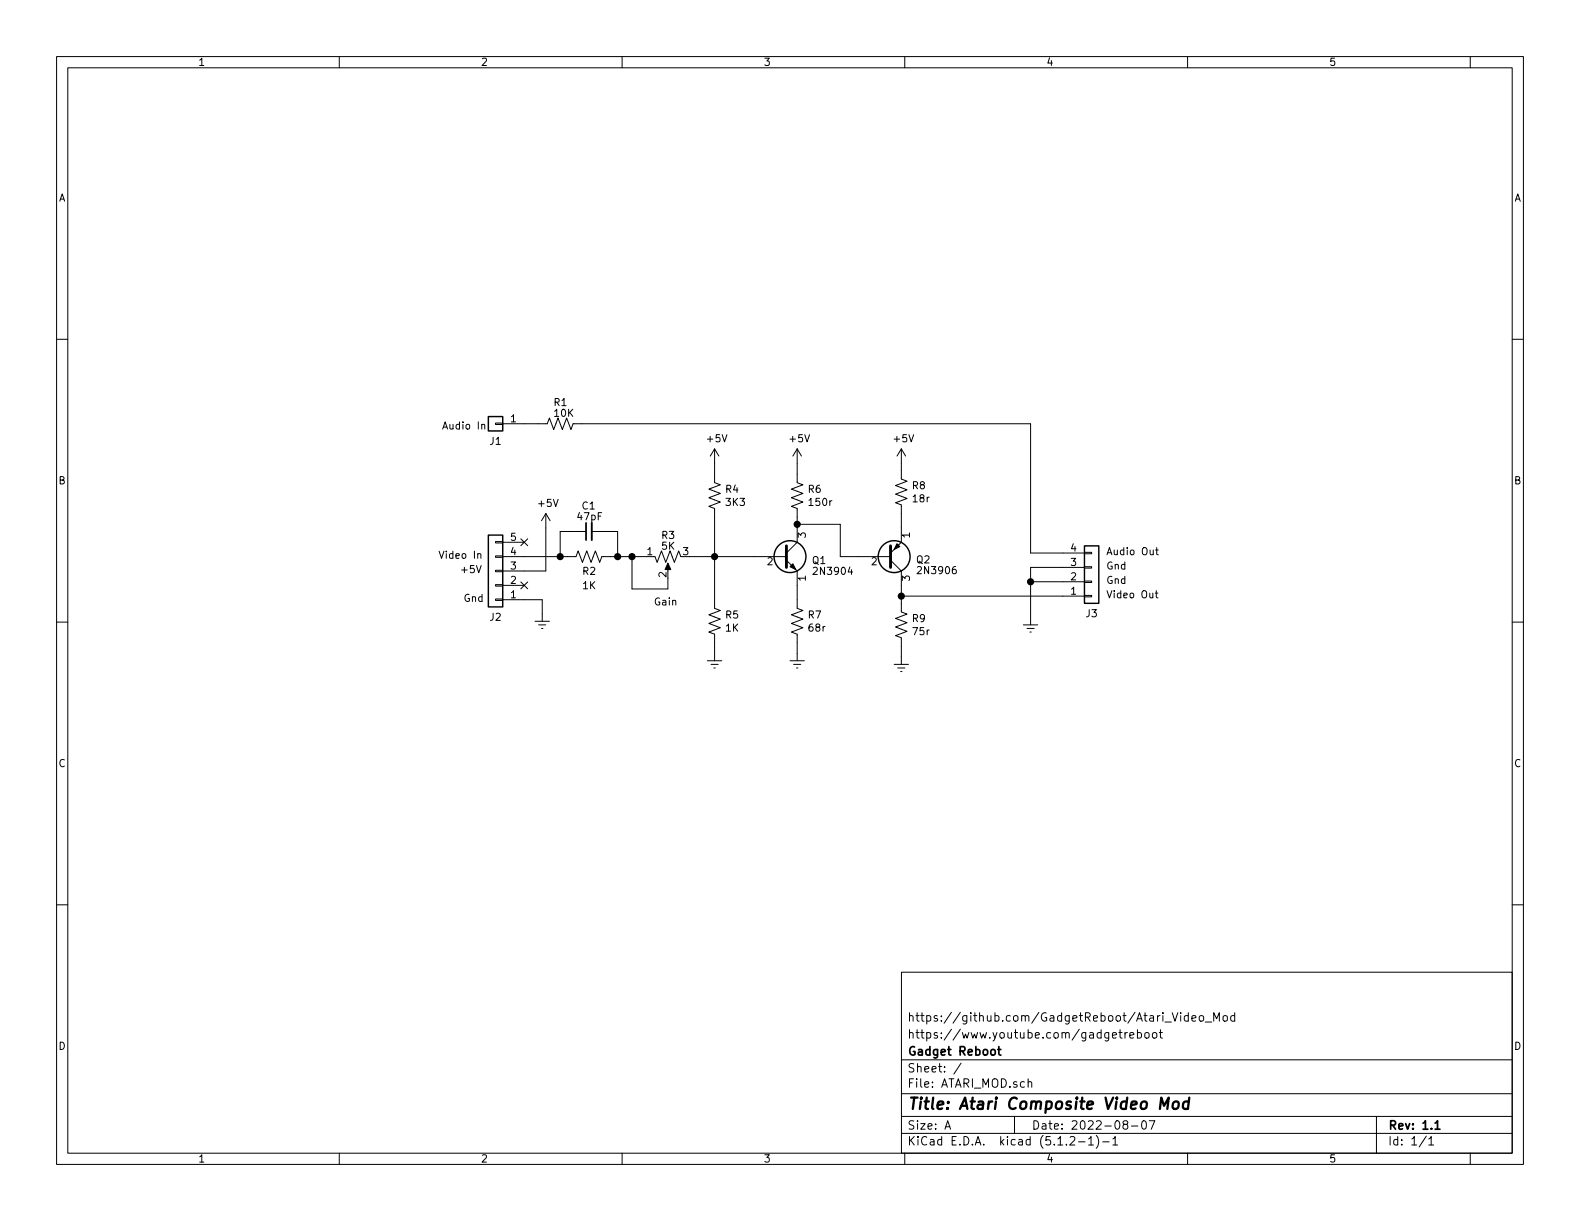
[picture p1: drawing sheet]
EESchema Schematic File Version 4
LIBS:ATARI_MOD-cache
EELAYER 29 0
EELAYER END
$Descr A 11000 8500
encoding utf-8
Sheet 1 1
Title "Atari Composite Video Mod"
Date "2022-08-07"
Rev "1.1"
Comp "Gadget Reboot"
Comment1 "https://www.youtube.com/gadgetreboot"
Comment2 "https://github.com/GadgetReboot/Atari_Video_Mod"
Comment3 ""
Comment4 ""
$EndDescr
Text Notes 3200 4000 0    50   ~ 0
+5V
Text Notes 3225 4200 0    50   ~ 0
Gnd
$Comp
L power:GNDREF #PWR01
U 1 1
P 3775 4275
F 0 "#PWR01" H 3775 4025 50  0001 C CNN
F 1 "GNDREF" H 4025 4000 50  0001 C CNN
F 2 "" H 3775 4275 50  0001 C CNN
F 3 "" H 3775 4275 50  0001 C CNN
	1    3775 4275
	-1   0    0    -1  
$EndComp
$Comp
L Device:R_US R9
U 1 1
P 6275 4350
F 0 "R9" H 6345 4396 50  0000 L CNN
F 1 "75r" H 6345 4305 50  0000 L CNN
F 2 "Resistor_THT:R_Axial_DIN0207_L6.3mm_D2.5mm_P7.62mm_Horizontal" V 6205 4350 50  0001 C CNN
F 3 "~" H 6275 4350 50  0001 C CNN
F 4 "Resistor 75 ohm 1/4 watt through hole" H 6275 4350 50  0001 C CNN "Desc"
	1    6275 4350
	1    0    0    -1  
$EndComp
$Comp
L Device:C_Small C1
U 1 1
P 4100 3700
F 0 "C1" V 4275 3650 50  0000 L CNN
F 1 "47pF" V 4200 3600 50  0000 L CNN
F 2 "Capacitor_THT:C_Disc_D3.0mm_W1.6mm_P2.50mm" H 4100 3700 50  0001 C CNN
F 3 "~" H 4100 3700 50  0001 C CNN
F 4 "CAP CER 47pF " H 4100 3700 50  0001 C CNN "Desc"
F 5 "" H 4100 3700 50  0001 C CNN "Part #"
	1    4100 3700
	0    -1   -1   0   
$EndComp
$Comp
L Device:R_POT_US R3
U 1 1
P 4650 3875
F 0 "R3" V 4500 3925 50  0000 R CNN
F 1 "5K" V 4575 3925 50  0000 R CNN
F 2 "Potentiometer_THT:Potentiometer_Bourns_3386C_Horizontal" H 4650 3875 50  0001 C CNN
F 3 "~" H 4650 3875 50  0001 C CNN
F 4 "Potentiometer 5K OHM " H 4650 3875 50  0001 C CNN "Desc"
	1    4650 3875
	0    -1   1    0   
$EndComp
$Comp
L Transistor_BJT:2N3904 Q1
U 1 1
P 5450 3875
F 0 "Q1" H 5650 3850 50  0000 L CNN
F 1 "2N3904" H 5650 3775 50  0000 L CNN
F 2 "Package_TO_SOT_THT:TO-92_Inline" H 5650 3800 50  0001 L CIN
F 3 "https://www.fairchildsemi.com/datasheets/2N/2N3904.pdf" H 5450 3875 50  0001 L CNN
	1    5450 3875
	1    0    0    -1  
$EndComp
$Comp
L Transistor_BJT:2N3906 Q2
U 1 1
P 6175 3875
F 0 "Q2" H 6375 3900 50  0000 L CNN
F 1 "2N3906" H 6375 3975 50  0000 L CNN
F 2 "Package_TO_SOT_THT:TO-92_Inline" H 6375 3800 50  0001 L CIN
F 3 "https://www.fairchildsemi.com/datasheets/2N/2N3906.pdf" H 6175 3875 50  0001 L CNN
	1    6175 3875
	1    0    0    1   
$EndComp
$Comp
L Device:R_US R8
U 1 1
P 6275 3425
F 0 "R8" H 6345 3471 50  0000 L CNN
F 1 "18r" H 6345 3380 50  0000 L CNN
F 2 "Resistor_THT:R_Axial_DIN0207_L6.3mm_D2.5mm_P7.62mm_Horizontal" V 6205 3425 50  0001 C CNN
F 3 "~" H 6275 3425 50  0001 C CNN
F 4 "Resistor 18 ohm 1/4 watt through hole" H 6275 3425 50  0001 C CNN "Desc"
	1    6275 3425
	1    0    0    -1  
$EndComp
$Comp
L Device:R_US R7
U 1 1
P 5550 4325
F 0 "R7" H 5620 4371 50  0000 L CNN
F 1 "68r" H 5620 4280 50  0000 L CNN
F 2 "Resistor_THT:R_Axial_DIN0207_L6.3mm_D2.5mm_P7.62mm_Horizontal" V 5480 4325 50  0001 C CNN
F 3 "~" H 5550 4325 50  0001 C CNN
F 4 "Resistor 68 ohm 1/4 watt through hole" H 5550 4325 50  0001 C CNN "Desc"
	1    5550 4325
	1    0    0    -1  
$EndComp
$Comp
L Device:R_US R6
U 1 1
P 5550 3450
F 0 "R6" H 5620 3496 50  0000 L CNN
F 1 "150r" H 5620 3405 50  0000 L CNN
F 2 "Resistor_THT:R_Axial_DIN0207_L6.3mm_D2.5mm_P7.62mm_Horizontal" V 5480 3450 50  0001 C CNN
F 3 "~" H 5550 3450 50  0001 C CNN
F 4 "Resistor 150 ohm 1/4 watt through hole" H 5550 3450 50  0001 C CNN "Desc"
	1    5550 3450
	1    0    0    -1  
$EndComp
$Comp
L Device:R_US R5
U 1 1
P 4975 4325
F 0 "R5" H 5045 4371 50  0000 L CNN
F 1 "1K" H 5045 4280 50  0000 L CNN
F 2 "Resistor_THT:R_Axial_DIN0207_L6.3mm_D2.5mm_P7.62mm_Horizontal" V 4905 4325 50  0001 C CNN
F 3 "~" H 4975 4325 50  0001 C CNN
F 4 "Resistor 1K ohm 1/4 watt through hole" H 4975 4325 50  0001 C CNN "Desc"
	1    4975 4325
	1    0    0    -1  
$EndComp
$Comp
L Device:R_US R4
U 1 1
P 4975 3450
F 0 "R4" H 5045 3496 50  0000 L CNN
F 1 "3K3" H 5045 3405 50  0000 L CNN
F 2 "Resistor_THT:R_Axial_DIN0207_L6.3mm_D2.5mm_P7.62mm_Horizontal" V 4905 3450 50  0001 C CNN
F 3 "~" H 4975 3450 50  0001 C CNN
F 4 "Resistor 3.3K ohm 1/4 watt through hole" H 4975 3450 50  0001 C CNN "Desc"
	1    4975 3450
	1    0    0    -1  
$EndComp
$Comp
L Device:R_US R2
U 1 1
P 4100 3875
F 0 "R2" V 4200 3825 50  0000 L CNN
F 1 "1K" V 4300 3825 50  0000 L CNN
F 2 "Resistor_THT:R_Axial_DIN0207_L6.3mm_D2.5mm_P7.62mm_Horizontal" V 4030 3875 50  0001 C CNN
F 3 "~" H 4100 3875 50  0001 C CNN
F 4 "Resistor 1K ohm 1/4 watt through hole" H 4100 3875 50  0001 C CNN "Desc"
	1    4100 3875
	0    1    1    0   
$EndComp
$Comp
L Device:R_US R1
U 1 1
P 3900 2950
F 0 "R1" V 3750 2900 50  0000 L CNN
F 1 "10K" V 3825 2900 50  0000 L CNN
F 2 "Resistor_THT:R_Axial_DIN0207_L6.3mm_D2.5mm_P7.62mm_Horizontal" V 3830 2950 50  0001 C CNN
F 3 "~" H 3900 2950 50  0001 C CNN
F 4 "Resistor 10K ohm 1/4 watt through hole" H 3900 2950 50  0001 C CNN "Desc"
	1    3900 2950
	0    1    1    0   
$EndComp
$Comp
L Connector_Generic:Conn_01x05 J2
U 1 1
P 3450 3975
F 0 "J2" H 3450 4300 50  0000 C CNN
F 1 "Conn_01x05" H 3530 3926 50  0001 L CNN
F 2 "Connector_PinHeader_2.54mm:PinHeader_1x05_P2.54mm_Vertical" H 3450 3975 50  0001 C CNN
F 3 "~" H 3450 3975 50  0001 C CNN
	1    3450 3975
	-1   0    0    1   
$EndComp
$Comp
L Connector_Generic:Conn_01x01 J1
U 1 1
P 3450 2950
F 0 "J1" H 3450 3075 50  0000 C CNN
F 1 "Conn_01x01" H 3530 2901 50  0001 L CNN
F 2 "Connector_PinHeader_2.54mm:PinHeader_1x01_P2.54mm_Vertical" H 3450 2950 50  0001 C CNN
F 3 "~" H 3450 2950 50  0001 C CNN
	1    3450 2950
	-1   0    0    1   
$EndComp
Text Notes 3050 3900 0    50   ~ 0
Video In
Text Notes 3075 3000 0    50   ~ 0
Audio In
Text Notes 7700 3875 0    50   ~ 0
Audio Out
Text Notes 7700 4175 0    50   ~ 0
Video Out
Text Notes 7700 3975 0    50   ~ 0
Gnd
Text Notes 7700 4075 0    50   ~ 0
Gnd
Wire Wire Line
	3650 2950 3750 2950
Wire Wire Line
	4050 2950 7175 2950
Wire Wire Line
	7175 2950 7175 3850
Wire Wire Line
	7175 3850 7400 3850
$Comp
L power:+5V #PWR02
U 1 1
P 3800 3675
F 0 "#PWR02" H 3800 3525 50  0001 C CNN
F 1 "+5V" H 3815 3848 50  0000 C CNN
F 2 "" H 3800 3675 50  0001 C CNN
F 3 "" H 3800 3675 50  0001 C CNN
	1    3800 3675
	1    0    0    -1  
$EndComp
Wire Wire Line
	3650 3975 3800 3975
Wire Wire Line
	3800 3975 3800 3675
Wire Wire Line
	3650 4175 3775 4175
Wire Wire Line
	3775 4175 3775 4275
Wire Wire Line
	3650 3875 3900 3875
Wire Wire Line
	4650 4025 4650 4100
Wire Wire Line
	4650 4100 4400 4100
Wire Wire Line
	4400 4100 4400 3875
Wire Wire Line
	4400 3875 4500 3875
Wire Wire Line
	4250 3875 4300 3875
Connection ~ 4400 3875
Wire Wire Line
	4200 3700 4300 3700
Wire Wire Line
	4300 3700 4300 3875
Connection ~ 4300 3875
Wire Wire Line
	4300 3875 4400 3875
Wire Wire Line
	4000 3700 3900 3700
Wire Wire Line
	3900 3700 3900 3875
Connection ~ 3900 3875
Wire Wire Line
	3900 3875 3950 3875
NoConn ~ 3650 3775
NoConn ~ 3650 4075
$Comp
L power:+5V #PWR03
U 1 1
P 4975 3225
F 0 "#PWR03" H 4975 3075 50  0001 C CNN
F 1 "+5V" H 4990 3398 50  0000 C CNN
F 2 "" H 4975 3225 50  0001 C CNN
F 3 "" H 4975 3225 50  0001 C CNN
	1    4975 3225
	1    0    0    -1  
$EndComp
$Comp
L power:+5V #PWR05
U 1 1
P 5550 3225
F 0 "#PWR05" H 5550 3075 50  0001 C CNN
F 1 "+5V" H 5565 3398 50  0000 C CNN
F 2 "" H 5550 3225 50  0001 C CNN
F 3 "" H 5550 3225 50  0001 C CNN
	1    5550 3225
	1    0    0    -1  
$EndComp
$Comp
L power:+5V #PWR07
U 1 1
P 6275 3225
F 0 "#PWR07" H 6275 3075 50  0001 C CNN
F 1 "+5V" H 6290 3398 50  0000 C CNN
F 2 "" H 6275 3225 50  0001 C CNN
F 3 "" H 6275 3225 50  0001 C CNN
	1    6275 3225
	1    0    0    -1  
$EndComp
Wire Wire Line
	4975 3300 4975 3225
Wire Wire Line
	5550 3300 5550 3225
Wire Wire Line
	6275 3275 6275 3225
Wire Wire Line
	6275 3675 6275 3575
Wire Wire Line
	5550 3675 5550 3650
Wire Wire Line
	5250 3875 4975 3875
Wire Wire Line
	4975 3600 4975 3875
Connection ~ 4975 3875
Wire Wire Line
	4975 3875 4800 3875
Wire Wire Line
	4975 4175 4975 3875
Wire Wire Line
	5550 4175 5550 4075
Wire Wire Line
	5975 3875 5850 3875
Wire Wire Line
	5850 3875 5850 3650
Wire Wire Line
	5850 3650 5550 3650
Connection ~ 5550 3650
Wire Wire Line
	5550 3650 5550 3600
$Comp
L power:GNDREF #PWR04
U 1 1
P 4975 4550
F 0 "#PWR04" H 4975 4300 50  0001 C CNN
F 1 "GNDREF" H 5225 4275 50  0001 C CNN
F 2 "" H 4975 4550 50  0001 C CNN
F 3 "" H 4975 4550 50  0001 C CNN
	1    4975 4550
	-1   0    0    -1  
$EndComp
$Comp
L power:GNDREF #PWR06
U 1 1
P 5550 4550
F 0 "#PWR06" H 5550 4300 50  0001 C CNN
F 1 "GNDREF" H 5800 4275 50  0001 C CNN
F 2 "" H 5550 4550 50  0001 C CNN
F 3 "" H 5550 4550 50  0001 C CNN
	1    5550 4550
	-1   0    0    -1  
$EndComp
$Comp
L power:GNDREF #PWR08
U 1 1
P 6275 4575
F 0 "#PWR08" H 6275 4325 50  0001 C CNN
F 1 "GNDREF" H 6525 4300 50  0001 C CNN
F 2 "" H 6275 4575 50  0001 C CNN
F 3 "" H 6275 4575 50  0001 C CNN
	1    6275 4575
	-1   0    0    -1  
$EndComp
Wire Wire Line
	6275 4575 6275 4500
Wire Wire Line
	5550 4550 5550 4475
Wire Wire Line
	4975 4550 4975 4475
$Comp
L power:GNDREF #PWR09
U 1 1
P 7175 4300
F 0 "#PWR09" H 7175 4050 50  0001 C CNN
F 1 "GNDREF" H 7425 4025 50  0001 C CNN
F 2 "" H 7175 4300 50  0001 C CNN
F 3 "" H 7175 4300 50  0001 C CNN
	1    7175 4300
	-1   0    0    -1  
$EndComp
Wire Wire Line
	7175 4300 7175 4050
Wire Wire Line
	7175 4050 7400 4050
Wire Wire Line
	7400 3950 7175 3950
Wire Wire Line
	7175 3950 7175 4050
Connection ~ 7175 4050
$Comp
L Connector_Generic:Conn_01x04 J3
U 1 1
P 7600 4050
F 0 "J3" H 7600 4275 50  0000 C CNN
F 1 "Conn_01x04" H 7680 3951 50  0001 L CNN
F 2 "Connector_JST:JST_XH_B4B-XH-A_1x04_P2.50mm_Vertical" H 7600 4050 50  0001 C CNN
F 3 "~" H 7600 4050 50  0001 C CNN
	1    7600 4050
	1    0    0    1   
$EndComp
Wire Wire Line
	6275 4075 6275 4150
Wire Wire Line
	7400 4150 6275 4150
Connection ~ 6275 4150
Wire Wire Line
	6275 4150 6275 4200
Text Notes 4550 4225 0    50   ~ 0
Gain
$EndSCHEMATC
